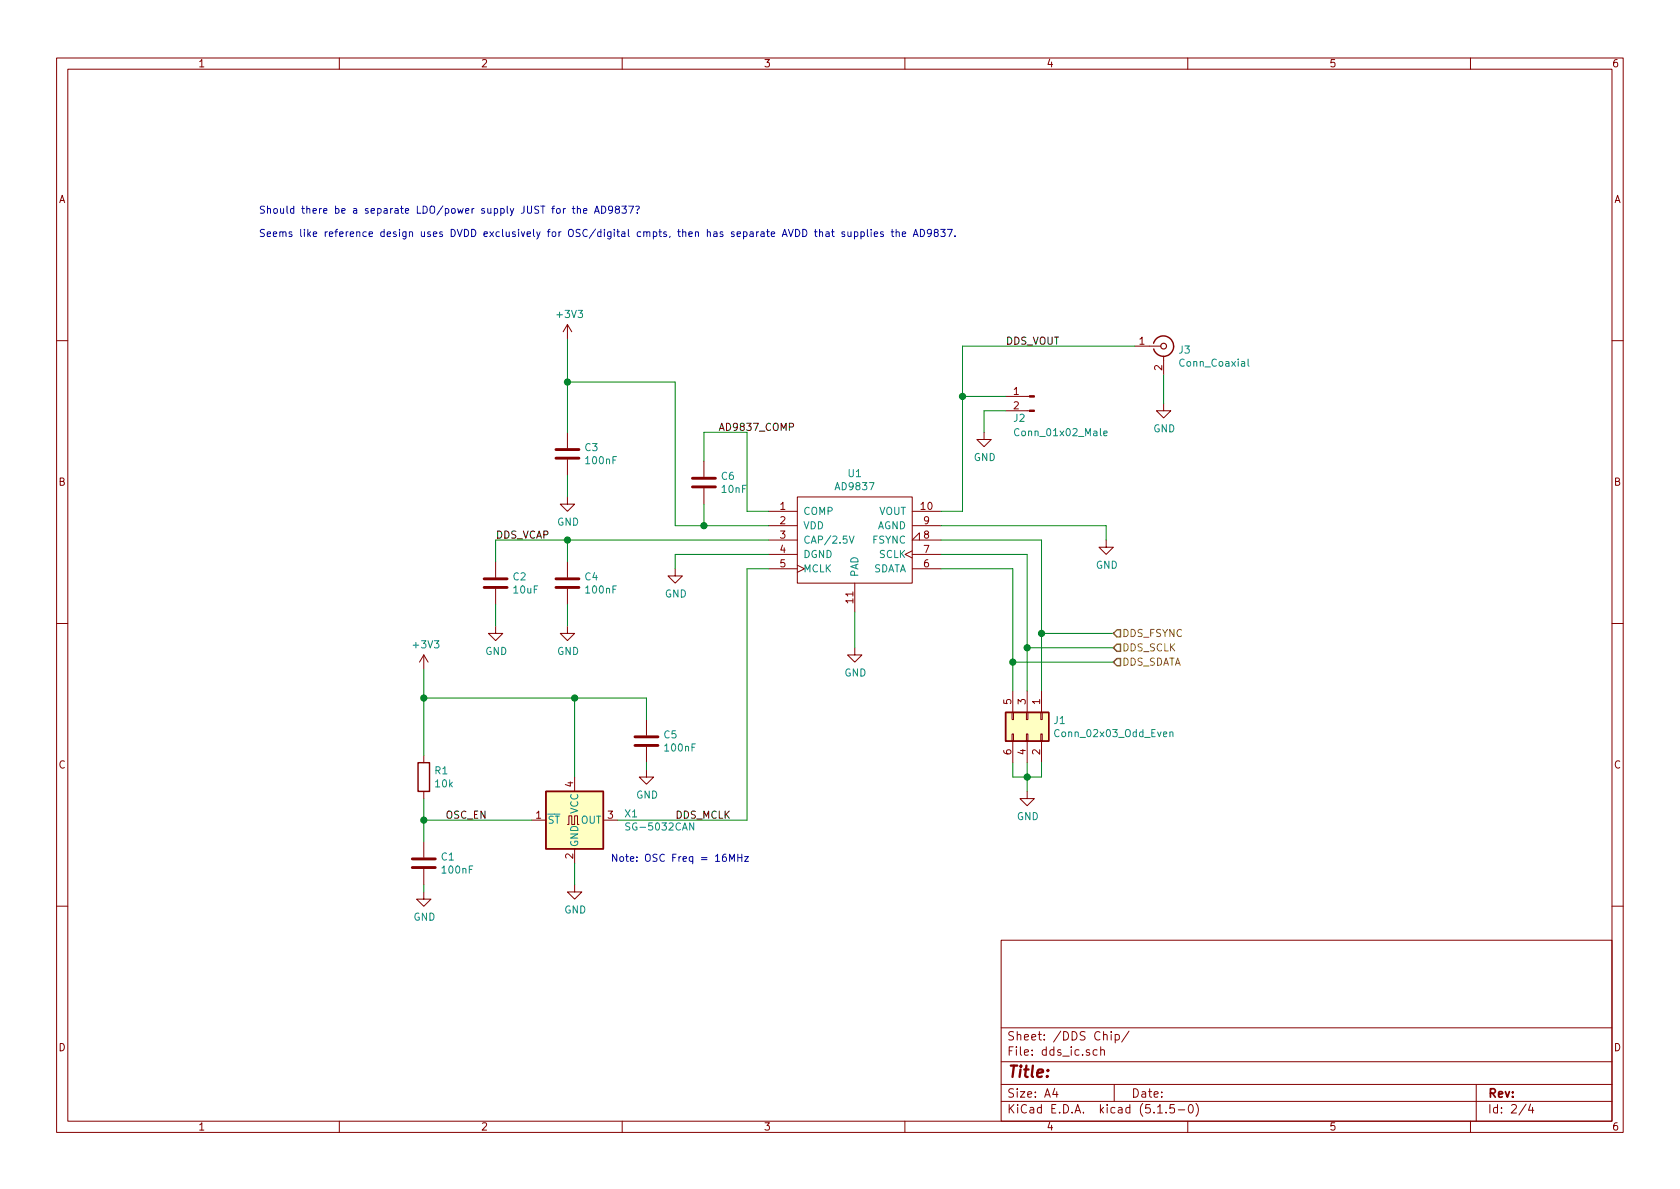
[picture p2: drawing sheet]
EESchema Schematic File Version 4
EELAYER 30 0
EELAYER END
$Descr A4 11693 8268
encoding utf-8
Sheet 2 4
Title ""
Date ""
Rev ""
Comp ""
Comment1 ""
Comment2 ""
Comment3 ""
Comment4 ""
$EndDescr
$Comp
L Interface:AD9837 U1
U 1 1
P 5950 3750
F 0 "U1" H 5950 4215 50  0000 C CNN
F 1 "AD9837" H 5950 4124 50  0000 C CNN
F 2 "Package_CSP:LFCSP-WD-10-1EP_3x3mm_P0.5mm_EP1.64x2.38mm" H 5950 3750 50  0001 C CNN
F 3 "https://www.analog.com/media/en/technical-documentation/data-sheets/AD9837.PDF" H 5950 3750 50  0001 C CNN
	1    5950 3750
	1    0    0    -1  
$EndComp
$Comp
L power:GND #PWR09
U 1 1
P 5950 4500
F 0 "#PWR09" H 5950 4250 50  0001 C CNN
F 1 "GND" H 5955 4327 50  0000 C CNN
F 2 "" H 5950 4500 50  0001 C CNN
F 3 "" H 5950 4500 50  0001 C CNN
	1    5950 4500
	1    0    0    -1  
$EndComp
$Comp
L power:GND #PWR012
U 1 1
P 7700 3750
F 0 "#PWR012" H 7700 3500 50  0001 C CNN
F 1 "GND" H 7705 3577 50  0000 C CNN
F 2 "" H 7700 3750 50  0001 C CNN
F 3 "" H 7700 3750 50  0001 C CNN
	1    7700 3750
	1    0    0    -1  
$EndComp
$Comp
L power:GND #PWR08
U 1 1
P 4700 3950
F 0 "#PWR08" H 4700 3700 50  0001 C CNN
F 1 "GND" H 4705 3777 50  0000 C CNN
F 2 "" H 4700 3950 50  0001 C CNN
F 3 "" H 4700 3950 50  0001 C CNN
	1    4700 3950
	1    0    0    -1  
$EndComp
Wire Wire Line
	4700 3950 4700 3850
Wire Wire Line
	4700 3850 5350 3850
Wire Wire Line
	5950 4500 5950 4250
$Comp
L Device:C C4
U 1 1
P 3950 4050
F 0 "C4" H 4065 4096 50  0000 L CNN
F 1 "100nF" H 4065 4005 50  0000 L CNN
F 2 "Capacitor_SMD:C_0402_1005Metric" H 3988 3900 50  0001 C CNN
F 3 "~" H 3950 4050 50  0001 C CNN
	1    3950 4050
	1    0    0    -1  
$EndComp
$Comp
L power:GND #PWR05
U 1 1
P 3950 4350
F 0 "#PWR05" H 3950 4100 50  0001 C CNN
F 1 "GND" H 3955 4177 50  0000 C CNN
F 2 "" H 3950 4350 50  0001 C CNN
F 3 "" H 3950 4350 50  0001 C CNN
	1    3950 4350
	1    0    0    -1  
$EndComp
$Comp
L power:GND #PWR02
U 1 1
P 3450 4350
F 0 "#PWR02" H 3450 4100 50  0001 C CNN
F 1 "GND" H 3455 4177 50  0000 C CNN
F 2 "" H 3450 4350 50  0001 C CNN
F 3 "" H 3450 4350 50  0001 C CNN
	1    3450 4350
	1    0    0    -1  
$EndComp
Wire Wire Line
	3450 4350 3450 4200
Wire Wire Line
	3950 4200 3950 4350
Wire Wire Line
	3450 3900 3450 3750
Wire Wire Line
	3450 3750 3950 3750
Wire Wire Line
	3950 3900 3950 3750
Connection ~ 3950 3750
Wire Wire Line
	3950 3750 5350 3750
$Comp
L Device:C C3
U 1 1
P 3950 3150
F 0 "C3" H 4065 3196 50  0000 L CNN
F 1 "100nF" H 4065 3105 50  0000 L CNN
F 2 "Capacitor_SMD:C_0402_1005Metric" H 3988 3000 50  0001 C CNN
F 3 "~" H 3950 3150 50  0001 C CNN
	1    3950 3150
	1    0    0    -1  
$EndComp
$Comp
L power:GND #PWR04
U 1 1
P 3950 3450
F 0 "#PWR04" H 3950 3200 50  0001 C CNN
F 1 "GND" H 3955 3277 50  0000 C CNN
F 2 "" H 3950 3450 50  0001 C CNN
F 3 "" H 3950 3450 50  0001 C CNN
	1    3950 3450
	1    0    0    -1  
$EndComp
Wire Wire Line
	3950 3300 3950 3450
Wire Wire Line
	5350 3650 4900 3650
Wire Wire Line
	4700 3650 4700 2650
Wire Wire Line
	4700 2650 3950 2650
Wire Wire Line
	3950 2650 3950 3000
$Comp
L Device:C C6
U 1 1
P 4900 3350
F 0 "C6" H 5015 3396 50  0000 L CNN
F 1 "10nF" H 5015 3305 50  0000 L CNN
F 2 "Capacitor_SMD:C_0402_1005Metric" H 4938 3200 50  0001 C CNN
F 3 "~" H 4900 3350 50  0001 C CNN
	1    4900 3350
	1    0    0    -1  
$EndComp
Wire Wire Line
	4900 3500 4900 3650
Connection ~ 4900 3650
Wire Wire Line
	4900 3650 4700 3650
Wire Wire Line
	4900 3200 4900 3000
Wire Wire Line
	4900 3000 5200 3000
Wire Wire Line
	5200 3000 5200 3550
Wire Wire Line
	5200 3550 5350 3550
Text Label 5000 3000 0    50   ~ 0
AD9837_COMP
Wire Wire Line
	6550 3650 7700 3650
Wire Wire Line
	7700 3650 7700 3750
Text HLabel 7750 4400 2    50   Input ~ 0
DDS_FSYNC
Text HLabel 7750 4600 2    50   Input ~ 0
DDS_SDATA
Text HLabel 7750 4500 2    50   Input ~ 0
DDS_SCLK
Wire Wire Line
	6550 3750 7250 3750
Wire Wire Line
	7250 3750 7250 4400
Wire Wire Line
	7250 4400 7750 4400
Wire Wire Line
	7150 4500 7150 3850
Wire Wire Line
	7150 3850 6550 3850
Wire Wire Line
	7150 4500 7750 4500
Wire Wire Line
	6550 3950 7050 3950
Wire Wire Line
	7050 3950 7050 4600
Wire Wire Line
	7050 4600 7750 4600
$Comp
L Connector:Conn_Coaxial J3
U 1 1
P 8100 2400
F 0 "J3" H 8200 2375 50  0000 L CNN
F 1 "Conn_Coaxial" H 8200 2284 50  0000 L CNN
F 2 "Connector_Coaxial:BNC_TEConnectivity_1478204_Vertical" H 8100 2400 50  0001 C CNN
F 3 " ~" H 8100 2400 50  0001 C CNN
	1    8100 2400
	1    0    0    -1  
$EndComp
$Comp
L power:GND #PWR013
U 1 1
P 8100 2800
F 0 "#PWR013" H 8100 2550 50  0001 C CNN
F 1 "GND" H 8105 2627 50  0000 C CNN
F 2 "" H 8100 2800 50  0001 C CNN
F 3 "" H 8100 2800 50  0001 C CNN
	1    8100 2800
	1    0    0    -1  
$EndComp
Wire Wire Line
	8100 2800 8100 2600
$Comp
L Connector:Conn_01x02_Male J2
U 1 1
P 7200 2750
F 0 "J2" H 7350 2600 50  0000 R CNN
F 1 "Conn_01x02_Male" H 7350 2500 50  0000 R CNN
F 2 "Connector_PinHeader_2.54mm:PinHeader_1x02_P2.54mm_Vertical" H 7200 2750 50  0001 C CNN
F 3 "~" H 7200 2750 50  0001 C CNN
	1    7200 2750
	-1   0    0    -1  
$EndComp
Wire Wire Line
	6550 3550 6700 3550
Wire Wire Line
	6700 3550 6700 2750
Wire Wire Line
	7000 2750 6700 2750
Connection ~ 6700 2750
Wire Wire Line
	6700 2750 6700 2400
Wire Wire Line
	6700 2400 7900 2400
$Comp
L power:GND #PWR010
U 1 1
P 6850 3000
F 0 "#PWR010" H 6850 2750 50  0001 C CNN
F 1 "GND" H 6855 2827 50  0000 C CNN
F 2 "" H 6850 3000 50  0001 C CNN
F 3 "" H 6850 3000 50  0001 C CNN
	1    6850 3000
	1    0    0    -1  
$EndComp
Wire Wire Line
	6850 3000 6850 2850
Wire Wire Line
	6850 2850 7000 2850
$Comp
L power:GND #PWR06
U 1 1
P 4000 6150
F 0 "#PWR06" H 4000 5900 50  0001 C CNN
F 1 "GND" H 4005 5977 50  0000 C CNN
F 2 "" H 4000 6150 50  0001 C CNN
F 3 "" H 4000 6150 50  0001 C CNN
	1    4000 6150
	1    0    0    -1  
$EndComp
Wire Wire Line
	4000 6150 4000 6000
Wire Wire Line
	5350 3950 5200 3950
Wire Wire Line
	5200 3950 5200 5700
Wire Wire Line
	5200 5700 4300 5700
Text Label 4700 5700 0    50   ~ 0
DDS_MCLK
$Comp
L Oscillator:SG-5032CAN X1
U 1 1
P 4000 5700
F 0 "X1" H 4344 5746 50  0000 L CNN
F 1 "SG-5032CAN" H 4344 5655 50  0000 L CNN
F 2 "Oscillators:Oscillator_SMD_SeikoEpson_SG8002LB-4pin_5.0x3.2mm" H 4700 5350 50  0001 C CNN
F 3 "https://support.epson.biz/td/api/doc_check.php?dl=brief_SG5032CAN&lang=en" H 3900 5700 50  0001 C CNN
	1    4000 5700
	1    0    0    -1  
$EndComp
$Comp
L Device:C C1
U 1 1
P 2950 6000
F 0 "C1" H 3065 6046 50  0000 L CNN
F 1 "100nF" H 3065 5955 50  0000 L CNN
F 2 "Capacitor_SMD:C_0402_1005Metric" H 2988 5850 50  0001 C CNN
F 3 "~" H 2950 6000 50  0001 C CNN
	1    2950 6000
	1    0    0    -1  
$EndComp
$Comp
L power:GND #PWR01
U 1 1
P 2950 6200
F 0 "#PWR01" H 2950 5950 50  0001 C CNN
F 1 "GND" H 2955 6027 50  0000 C CNN
F 2 "" H 2950 6200 50  0001 C CNN
F 3 "" H 2950 6200 50  0001 C CNN
	1    2950 6200
	1    0    0    -1  
$EndComp
Wire Wire Line
	2950 5850 2950 5700
Wire Wire Line
	2950 6150 2950 6200
Wire Wire Line
	3700 5700 2950 5700
$Comp
L Device:R R1
U 1 1
P 2950 5400
F 0 "R1" H 3020 5446 50  0000 L CNN
F 1 "10k" H 3020 5355 50  0000 L CNN
F 2 "Resistor_SMD:R_0402_1005Metric" V 2880 5400 50  0001 C CNN
F 3 "~" H 2950 5400 50  0001 C CNN
	1    2950 5400
	1    0    0    -1  
$EndComp
Wire Wire Line
	2950 5700 2950 5550
Connection ~ 2950 5700
$Comp
L Device:C C5
U 1 1
P 4500 5150
F 0 "C5" H 4615 5196 50  0000 L CNN
F 1 "100nF" H 4615 5105 50  0000 L CNN
F 2 "Capacitor_SMD:C_0402_1005Metric" H 4538 5000 50  0001 C CNN
F 3 "~" H 4500 5150 50  0001 C CNN
	1    4500 5150
	1    0    0    -1  
$EndComp
$Comp
L power:GND #PWR07
U 1 1
P 4500 5350
F 0 "#PWR07" H 4500 5100 50  0001 C CNN
F 1 "GND" H 4505 5177 50  0000 C CNN
F 2 "" H 4500 5350 50  0001 C CNN
F 3 "" H 4500 5350 50  0001 C CNN
	1    4500 5350
	1    0    0    -1  
$EndComp
Wire Wire Line
	4500 5000 4500 4850
Wire Wire Line
	4500 5300 4500 5350
Wire Wire Line
	4500 4850 4000 4850
Wire Wire Line
	4000 4850 4000 5400
Wire Wire Line
	4000 4850 2950 4850
Wire Wire Line
	2950 4850 2950 5250
Connection ~ 4000 4850
Text Label 3100 5700 0    50   ~ 0
OSC_EN
Text Notes 4250 6000 0    50   ~ 0
Note: OSC Freq = 16MHz
Text Label 7000 2400 0    50   ~ 0
DDS_VOUT
Text Label 3450 3750 0    50   ~ 0
DDS_VCAP
$Comp
L power:+3V3 #PWR03
U 1 1
P 3950 2350
F 0 "#PWR03" H 3950 2200 50  0001 C CNN
F 1 "+3V3" H 3965 2523 50  0000 C CNN
F 2 "" H 3950 2350 50  0001 C CNN
F 3 "" H 3950 2350 50  0001 C CNN
	1    3950 2350
	1    0    0    -1  
$EndComp
Wire Wire Line
	3950 2650 3950 2350
Connection ~ 3950 2650
Text Notes 1800 1650 0    50   ~ 0
Should there be a separate LDO/power supply JUST for the AD9837? \n\nSeems like reference design uses DVDD exclusively for OSC/digital cmpts, then has separate AVDD that supplies the AD9837. 
$Comp
L Connector_Generic:Conn_02x03_Odd_Even J1
U 1 1
P 7150 5000
F 0 "J1" V 7154 5180 50  0000 L CNN
F 1 "Conn_02x03_Odd_Even" V 7245 5180 50  0000 L CNN
F 2 "Connector_PinHeader_2.54mm:PinHeader_2x03_P2.54mm_Vertical_SMD" H 7150 5000 50  0001 C CNN
F 3 "~" H 7150 5000 50  0001 C CNN
	1    7150 5000
	0    1    1    0   
$EndComp
$Comp
L power:GND #PWR011
U 1 1
P 7150 5500
F 0 "#PWR011" H 7150 5250 50  0001 C CNN
F 1 "GND" H 7155 5327 50  0000 C CNN
F 2 "" H 7150 5500 50  0001 C CNN
F 3 "" H 7150 5500 50  0001 C CNN
	1    7150 5500
	1    0    0    -1  
$EndComp
Wire Wire Line
	7050 5300 7050 5400
Wire Wire Line
	7050 5400 7150 5400
Wire Wire Line
	7250 5400 7250 5300
Wire Wire Line
	7150 5300 7150 5400
Connection ~ 7150 5400
Wire Wire Line
	7150 5400 7250 5400
Wire Wire Line
	7150 5400 7150 5500
Wire Wire Line
	7050 4800 7050 4600
Connection ~ 7050 4600
Wire Wire Line
	7150 4800 7150 4500
Connection ~ 7150 4500
Wire Wire Line
	7250 4800 7250 4400
Connection ~ 7250 4400
$Comp
L power:+3V3 #PWR049
U 1 1
P 2950 4650
F 0 "#PWR049" H 2950 4500 50  0001 C CNN
F 1 "+3V3" H 2965 4823 50  0000 C CNN
F 2 "" H 2950 4650 50  0001 C CNN
F 3 "" H 2950 4650 50  0001 C CNN
	1    2950 4650
	1    0    0    -1  
$EndComp
Wire Wire Line
	2950 4850 2950 4650
Connection ~ 2950 4850
$Comp
L Device:C C2
U 1 1
P 3450 4050
F 0 "C2" H 3565 4096 50  0000 L CNN
F 1 "10uF" H 3565 4005 50  0000 L CNN
F 2 "Capacitor_SMD:C_0805_2012Metric" H 3488 3900 50  0001 C CNN
F 3 "~" H 3450 4050 50  0001 C CNN
	1    3450 4050
	1    0    0    -1  
$EndComp
$EndSCHEMATC
